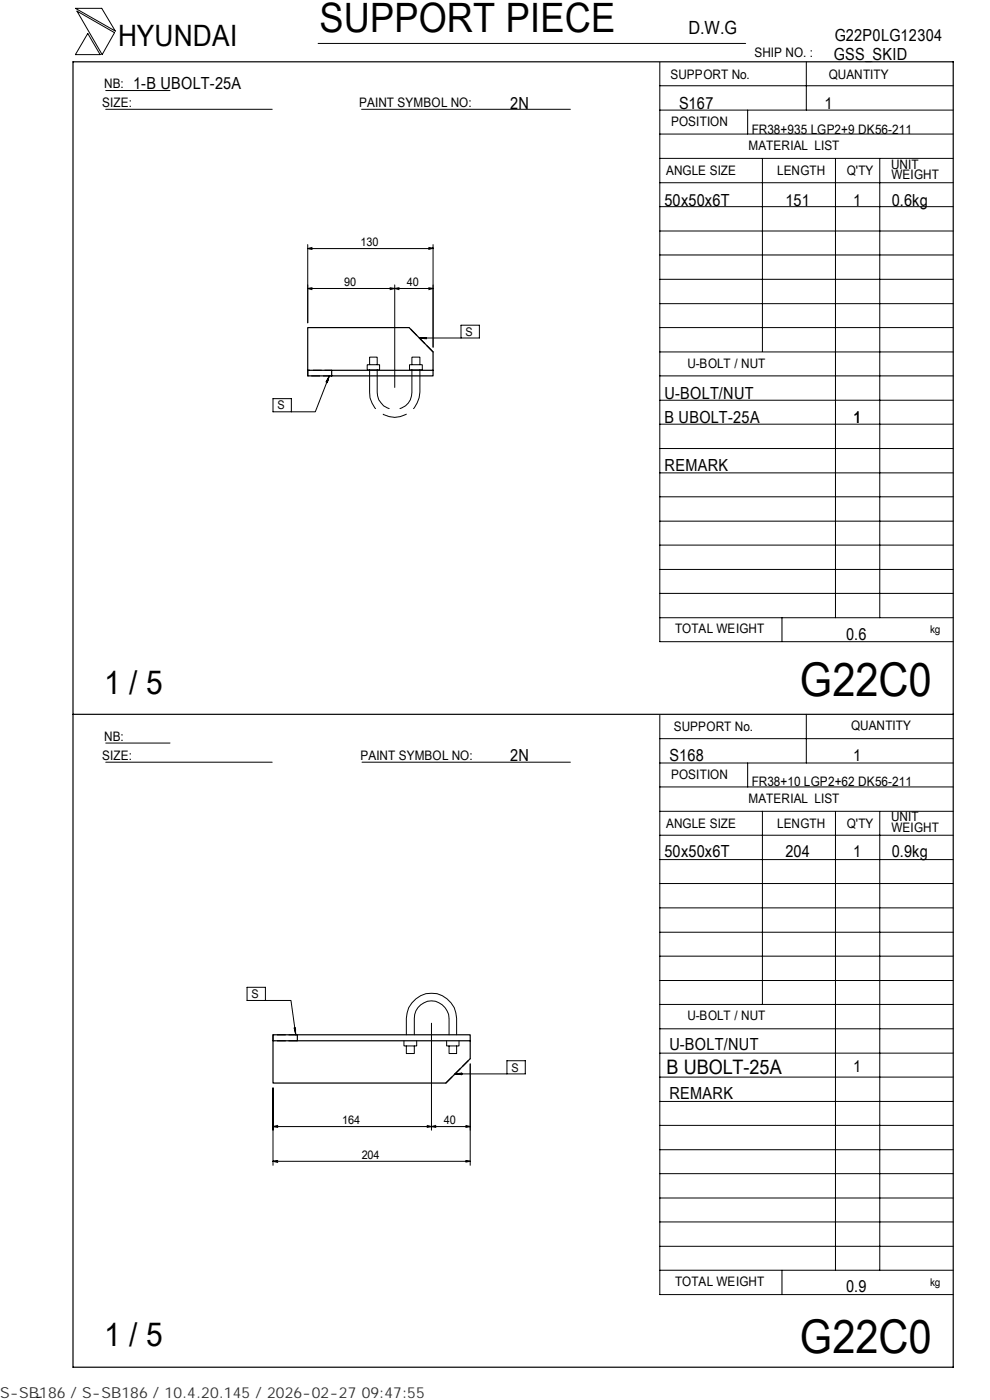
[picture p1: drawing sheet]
<svg xmlns="http://www.w3.org/2000/svg" width="210mm" height="297mm" viewBox="0 0 210 297" stroke-linecap="round" stroke-linejoin="round" font-family="sans-serif">
<g fill="none" stroke="#000" stroke-width=".21">
<path d="M16 1.8h5.6l2.9 4.8zM16.3 2.4l8 4.5-2.6 4.7zM18.6 7.1l2.6 4.5h-5.2zM22.4 19.2h13.7M67.5 9.2h90.6M139.9 18.2h62.3M139.9 13.2v122.9h62.3M171 13.1v10.3M22.4 23.2h35.3M76.7 23.2h44.3M139.9 38.8h62.3M139.9 33.6h62.3"/>
<path d="M139.9 28.4h62.3M139.9 23.4h62.3M158.6 23.4v5M161.7 33.6v41M177.2 33.7v97.4M186.6 33.7v97.4M65.3 51.9v16.6M65.3 52.7l.9 .2M65.3 52.7h26.6M66.2 52.5l-.9 .2M90.9 52.5l1 .2-1 .2M91.9 51.9v21.7"/>
<path d="M139.9 59.3h62.3M139.9 54.1h62.3M139.9 49h62.3M139.9 43.8h62.3M65.3 61.2l.9 .3M65.3 61.2h26.6M66.2 61l-.9 .2M69.8 79.7l-2.9 7.7h-5.1M69.8 79.7l-.4 1.5-.2-.2zM77.9 77.4h2.6v1.1h-2.6zM78.4 77.4v-1.6h1.6v1.6M78.4 78.5v4.7a5.4 5.4 0 0 0 1.3 3.5"/>
<path d="M80 78.5v4.7a3.8 3.8 0 0 0 2.5 3.5M82.7 61l1 .2M83.7 61.2l1 .3M83.7 60.4v21.8M83.7 61.2l-1 .3M84.7 61l-1 .2M86.9 77.4h2.7v1.1h-2.7zM87.4 77.4v-1.6h1.7v1.6M87.4 78.5v4.7a3.5 3.5 0 0 1-2.6 3.5M89 71.7l1.4-.1v.3zM89.1 78.5v4.7a6 6 0 0 1-1.4 3.5M90 71.6v.3"/>
<path d="M90.9 61l1 .2M91.9 61.2l-1 .3M97.8 71.7v-2.7h3.9v2.7h-12.7M139.9 79.7h62.3M139.9 74.7h62.3M139.9 69.5h62.3M139.9 64.4h62.3M57.9 84.6h3.9v2.8h-3.9zM69.3 80.7l.3 .1M81.3 87.9a4.8 4.8 0 0 0 4.9 0M139.9 95.2h62.3M139.9 90h62.3"/>
<path d="M139.9 84.9h62.3M139.9 100.3h62.3M139.9 115.6h62.3M139.9 110.6h62.3M139.9 105.4h62.3M139.9 131.1h62.3M139.9 125.9h62.3M139.9 120.8h62.3M165.9 131.1v5M22.4 157.6h13.7M139.9 151.7v122.9h62.3M139.9 156.7h62.3"/>
<path d="M171 151.5v10.4M22.4 161.7h35.3M76.8 161.7h44.2M139.9 177.2h62.3M139.9 172.1h62.3M139.9 167h62.3M139.9 161.9h62.3M158.6 161.9v5.1M161.7 172.1v41M177.2 172.2v97.3M186.6 172.2v97.3M139.9 182.4h62.3"/>
<path d="M139.9 197.8h62.3M139.9 192.6h62.3M139.9 187.4h62.3M52.4 209.5h3.9v2.7h-3.9zM56.3 212.2h5.4l1 7.3M62.4 218.1h.2l.1 1.4zM62.7 218.5l-.2 .1M86.2 219.5v-3.4a5.3 5.3 0 0 1 5.3-5.4 5.3 5.3 0 0 1 5.3 5.4v3.4M87.9 219.5v-3.4a3.7 3.7 0 0 1 3.7-3.8 3.7 3.7 0 0 1 3.6 3.8v3.4M91.5 217.1v22.7M139.9 218.3h62.3M139.9 213.1h62.3"/>
<path d="M139.9 208h62.3M139.9 202.9h62.3M57.9 230.8v16.4M57.9 239l1 .2M58.9 238.7l-1 .3M85.7 220.8v1.1h2.7v-1.1M86.2 221.9v1.6h1.7v-1.6M90.6 238.7l.9 .3M91.5 239l.9 .2M91.5 239l-.9 .2M92.4 238.7l-.9 .3M94.7 220.8v1.1h2.7v-1.1"/>
<path d="M95.2 221.9v1.6h1.6v-1.6M96.5 227.8l1.4-.1v.3zM97.5 227.7v.2M98.8 238.7l.9 .3M99.7 225.7v21.5M99.7 239h-41.8M99.7 239l-.9 .2M107.5 227.8v-2.8h3.9v2.8h-14.9M139.9 238.7h62.3M139.9 233.7h62.3M139.9 228.5h62.3M139.9 223.4h62.3"/>
<path d="M57.9 246.4l1 .2M57.9 246.4h41.8M58.9 246.2l-1 .2M98.8 246.2l.9 .2M99.7 246.4l-.9 .1M139.9 259.2h62.3M139.9 254.2h62.3M139.9 249h62.3M139.9 243.9h62.3M139.9 269.5h62.3M139.9 264.4h62.3M165.9 269.5v5.1"/>
<path d="M8.8 296.4l-1 .1"/>
</g>
<path d="M70.3 79.7h-5v-1.1h5M91.9 74.7l-5.1-5.2M63.1 219.5h-5.2v1.3M63.1 220.8h-5.2M94.6 229.8l5.1-5.2" fill="none" stroke="#000" stroke-width=".25" stroke-dasharray="1.9 .6" stroke-linecap="butt"/>
<path d="M15.5 13.1h186.7v277h-186.7zM65.3 78.6v-9.1h21.5l5.1 5.2v3.9M65.3 78.6h5v1.1h-5zM70.3 78.6h21.6v1.1h-21.6M15.5 151.5h186.7M57.9 219.5h5.2v1.3h-5.2zM63.1 219.5h36.6v1.3h-36.6M57.9 220.8v9h36.7l5.1-5.2v-3.8" fill="none" stroke="#000" stroke-width=".25"/>
<g font-size="9.9">
<text x="169.7" y="147.6">G22C0</text>
<text x="169.7" y="286.9">G22C0</text>
</g>
<text font-size="8.6" x="67.7" y="6.9">SUPPORT PIECE</text>
<g font-size="7">
<text x="22.1" y="147.2">1 / 5</text>
<text x="22.1" y="285.6">1 / 5</text>
</g>
<text font-size="6.3" x="25.1" y="9.8">HYUNDAI</text>
<text font-size="4.2" x="141.4" y="227.9">B UBOLT-25A</text>
<text font-size="3.9" x="146" y="7.3">D.W.G</text>
<g font-size="3.5">
<text x="177" y="8.7">G22P0LG12304</text>
<text x="176.9" y="12.8">GSS_SKID</text>
<text x="28.3" y="19">1-B UBOLT-25A</text>
<text x="108.2" y="23.1">2N</text>
<text x="144" y="23.1">S167</text>
<text x="174.8" y="23.1">1</text>
<text x="141" y="43.6">50x50x6T</text>
<text x="166.6" y="43.6">151</text>
<text x="180.9" y="43.6">1</text>
<text x="189.1" y="43.6">0.6kg</text>
<text x="141" y="89.7">B UBOLT-25A</text>
<text x="141" y="84.6">U-BOLT/NUT</text>
<text x="180.9" y="89.7">1</text>
<text x="141" y="99.9">REMARK</text>
<text x="179.5" y="135.8">0.6</text>
<text x="108.2" y="161.4">2N</text>
<text x="142" y="161.4">S168</text>
<text x="180.9" y="161.4">1</text>
<text x="141" y="181.9">50x50x6T</text>
<text x="166.6" y="181.9">204</text>
<text x="180.9" y="181.9">1</text>
<text x="189.1" y="181.9">0.9kg</text>
<text x="142" y="222.8">U-BOLT/NUT</text>
<text x="180.9" y="227.4">1</text>
<text x="142" y="233.1">REMARK</text>
<text x="179.5" y="274.1">0.9</text>
</g>
<text font-size="3.2" fill="#323232" x="0" y="296.6">S-SB186 / S-SB186 / 10.4.20.145 / 2026-02-27 09:47:55</text>
<g font-size="2.8">
<text x="142.2" y="16.8">SUPPORT No.</text>
<text x="160" y="12.2">SHIP NO. :</text>
<text x="175.8" y="16.7">QUANTITY</text>
<text x="21.7" y="22.8">SIZE:</text>
<text x="22.1" y="18.7">NB:</text>
<text x="76.2" y="22.8">PAINT SYMBOL NO:</text>
<text x="142.3" y="26.8">POSITION</text>
<text x="159.4" y="28.4">FR38+935 LGP2+9 DK56-211</text>
<text x="158.8" y="31.7">MATERIAL LIST</text>
<text x="189" y="35.8">UNIT</text>
<text x="141.3" y="37.2">ANGLE SIZE</text>
<text x="164.8" y="37.1">LENGTH</text>
<text x="179.6" y="37.1">Q'TY</text>
<text x="189.1" y="38">WEIGHT</text>
<text x="145.8" y="78">U-BOLT / NUT</text>
<text x="143.2" y="134.4">TOTAL WEIGHT</text>
<text x="142.9" y="155">SUPPORT No.</text>
<text x="180.5" y="154.9">QUANTITY</text>
<text x="21.7" y="161.3">SIZE:</text>
<text x="22.1" y="157.1">NB:</text>
<text x="76.5" y="161.2">PAINT SYMBOL NO:</text>
<text x="142.3" y="165.3">POSITION</text>
<text x="159.4" y="166.7">FR38+10 LGP2+62 DK56-211</text>
<text x="158.8" y="170.3">MATERIAL LIST</text>
<text x="141.3" y="175.7">ANGLE SIZE</text>
<text x="164.8" y="175.6">LENGTH</text>
<text x="179.6" y="175.6">Q'TY</text>
<text x="189" y="174.2">UNIT</text>
<text x="189.1" y="176.5">WEIGHT</text>
<text x="145.8" y="216.5">U-BOLT / NUT</text>
<text x="143.2" y="272.9">TOTAL WEIGHT</text>
</g>
<g font-size="2.5">
<text x="76.5" y="52.2">130</text>
<text x="73" y="60.7">90</text>
<text x="86.3" y="60.7">40</text>
<text x="98.7" y="71.3">S</text>
<text x="58.8" y="86.9">S</text>
<text x="53.3" y="211.8">S</text>
<text x="108.5" y="227.4">S</text>
<text x="72.6" y="238.5">164</text>
<text x="94.1" y="238.5">40</text>
<text x="76.7" y="245.9">204</text>
</g>
<g font-size="2.3">
<text x="197.3" y="134.3">kg</text>
<text x="197.3" y="272.8">kg</text>
</g>
</svg>
